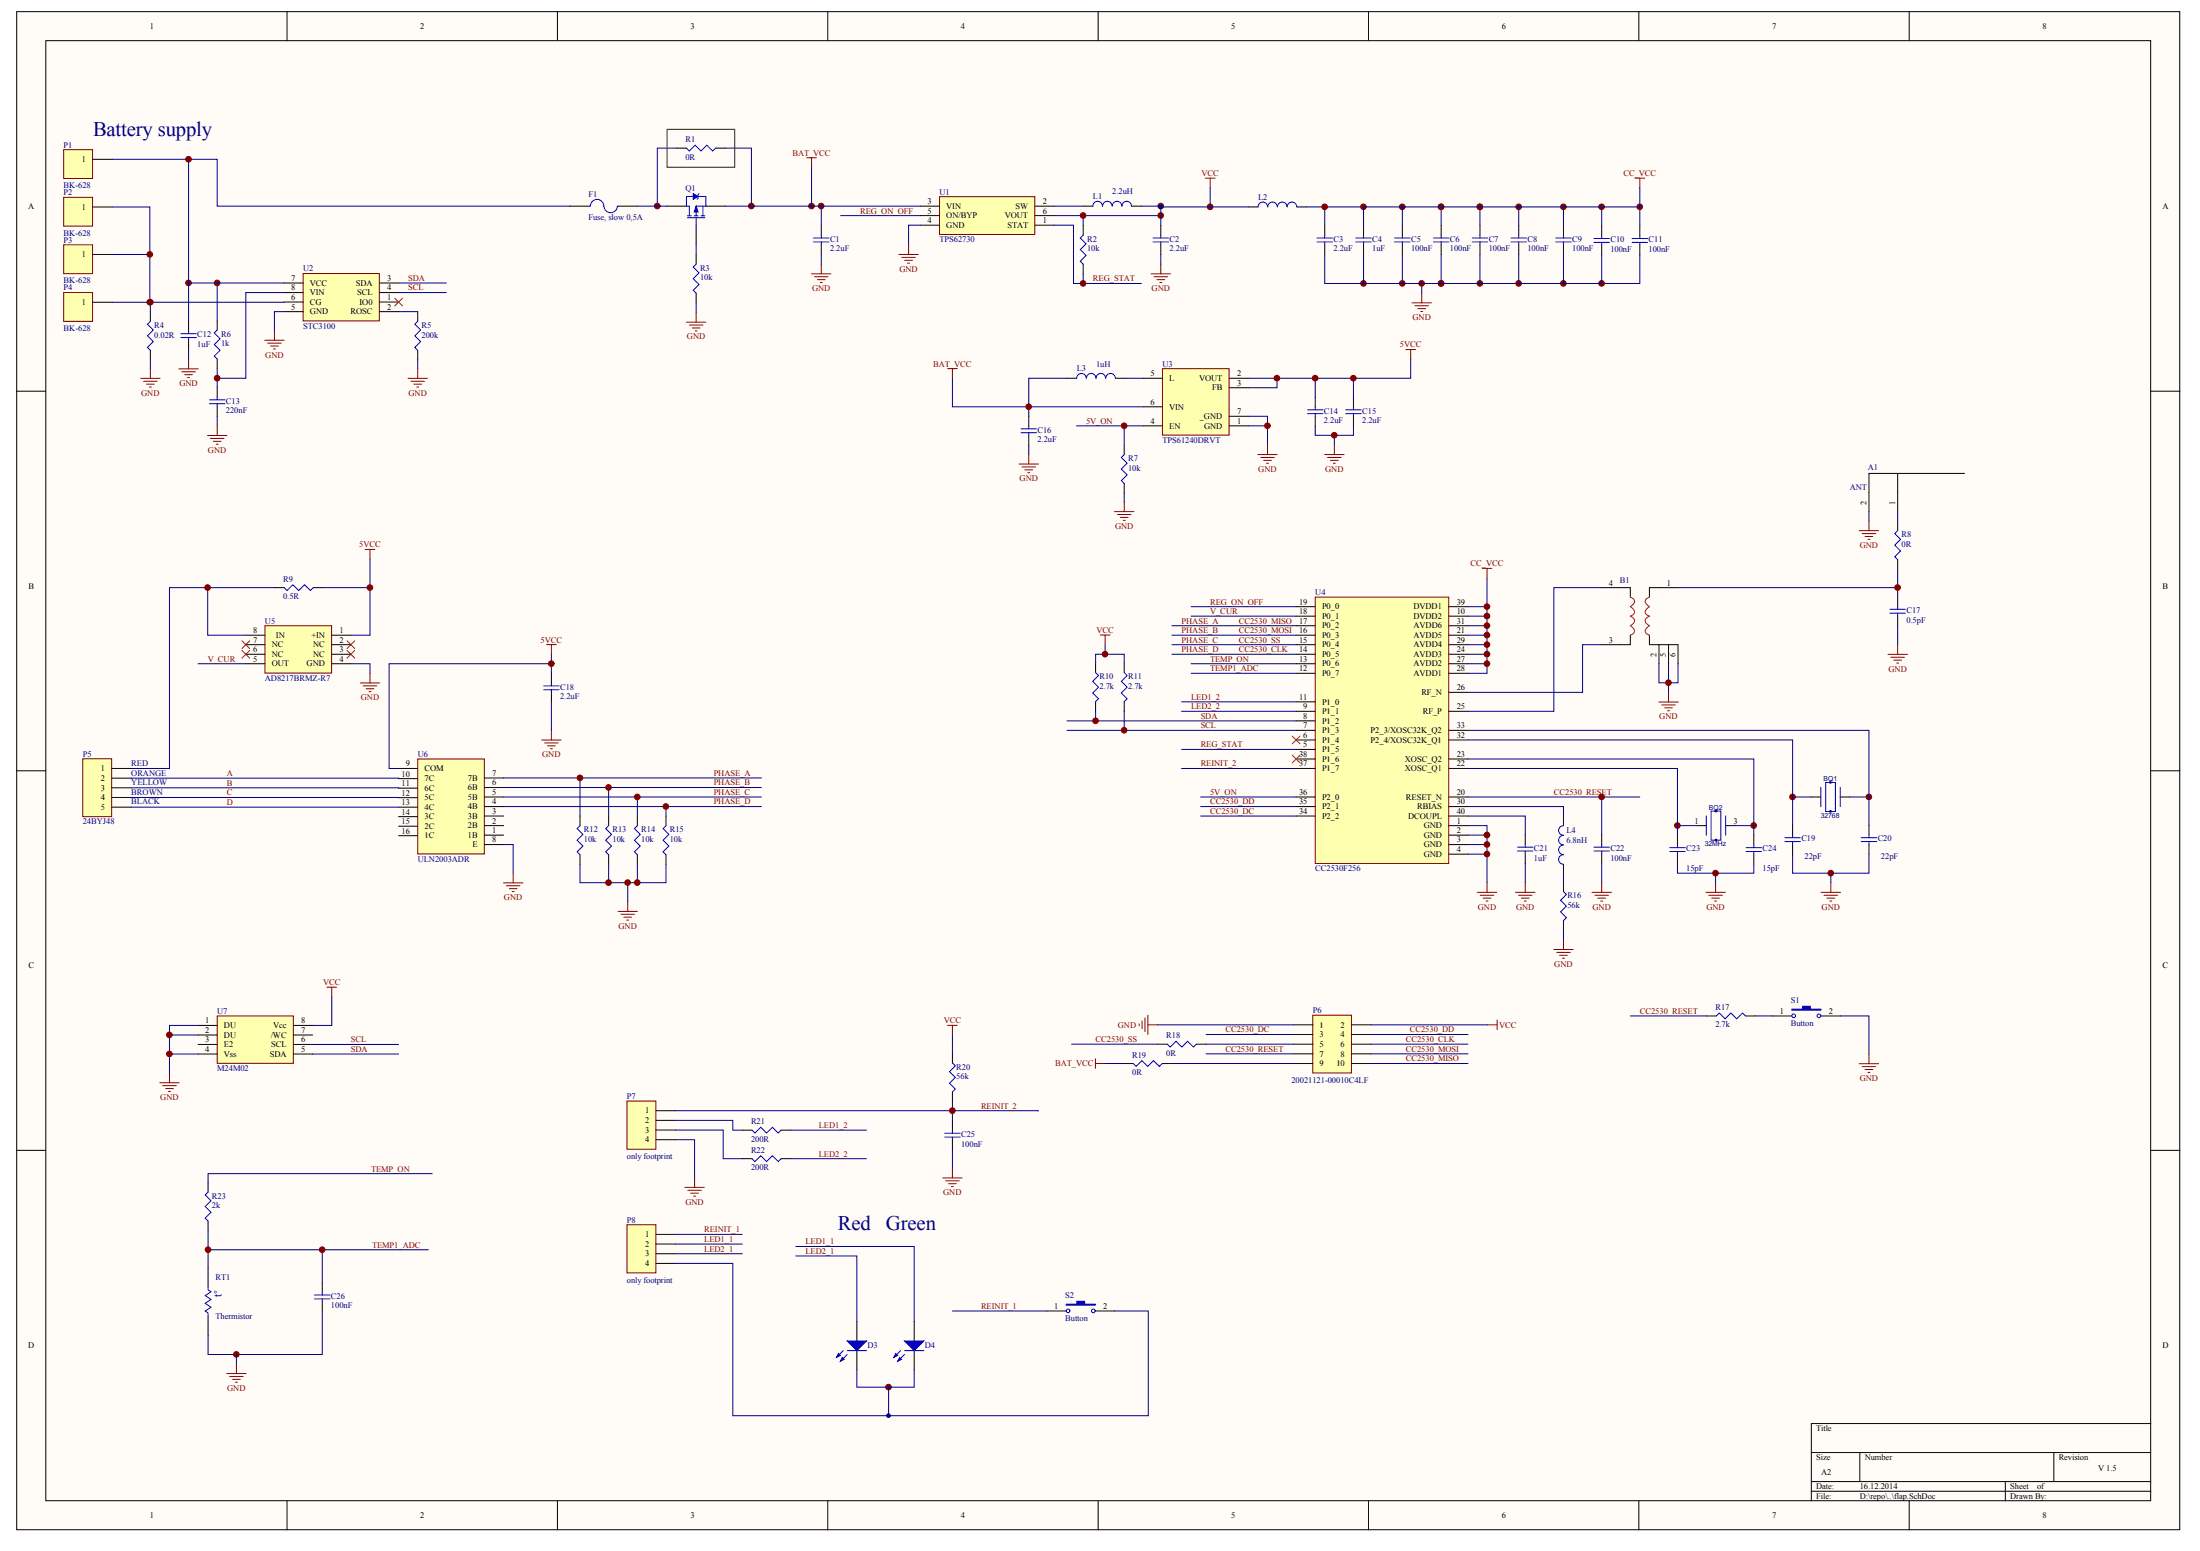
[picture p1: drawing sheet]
# Altium project flap.PrjPCB
1 sheet, 79 parts. Net scope: global (net labels, ports and power ports of the same name join across sheets).
Board file: flap.PcbDoc

## Sheet flap.SchDoc
size A2

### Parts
A1  ANT  [F ant]
B1  BALUN  [2450BM15A0002]  (value not drawn)
BQ1  value 32768  [FC-12M]  (hidden comment: Crystal)
BQ2  value 32MHz  [403C11A32M00000]  (hidden comment: Crystal)
C1  value 2.2uF  [0402]  (hidden comment: Capacitor)
C2  value 2.2uF  [0402]  (hidden comment: Capacitor)
C3  value 2.2uF  [0402]  (hidden comment: Capacitor)
C4  value 1uF  [0402]  (hidden comment: Capacitor)
C5  value 100nF  [0402]  (hidden comment: Capacitor)
C6  value 100nF  [0402]  (hidden comment: Capacitor)
C7  value 100nF  [0402]  (hidden comment: Capacitor)
C8  value 100nF  [0402]  (hidden comment: Capacitor)
C9  value 100nF  [0402]  (hidden comment: Capacitor)
C10  value 100nF  [0402]  (hidden comment: Capacitor)
C11  value 100nF  [0402]  (hidden comment: Capacitor)
C12  value 1uF  [0402]  (hidden comment: Capacitor)
C13  value 220nF  [0402]  (hidden comment: Capacitor)
C14  value 2.2uF  [0402]  (hidden comment: Capacitor)
C15  value 2.2uF  [0402]  (hidden comment: Capacitor)
C16  value 2.2uF  [0402]  (hidden comment: Capacitor)
C17  value 0.5pF  [0402]  (hidden comment: Capacitor)
C18  value 2.2uF  [0402]  (hidden comment: Capacitor)
C19  value 22pF  [0402]  (hidden comment: Capacitor)
C20  value 22pF  [0402]  (hidden comment: Capacitor)
C21  value 1uF  [0402]  (hidden comment: Capacitor)
C22  value 100nF  [0402]  (hidden comment: Capacitor)
C23  value 15pF  [0402]  (hidden comment: Capacitor)
C24  value 15pF  [0402]  (hidden comment: Capacitor)
C25  value 100nF  [0402]  (hidden comment: Capacitor)
C26  value 100nF  [0402]  (hidden comment: Capacitor)
D3  Led  [LED0603]  (value not drawn)
D4  Led  [LED0603]  (value not drawn)
F1  Fuse, slow 0,5A  [SF1206S0502]
L1  value 2.2uH  [6-0805_L]  (hidden comment: Inductor)
L2  Inductor  [0402]  (value not drawn)
L3  value 1uH  [1008]  (hidden comment: Inductor)
L4  value 6.8nH  [0402]  (hidden comment: Inductor)
P1  Manufacturer Part Number: BK-628  [BAT_CLIP1]  (hidden comment: Connector)
P2  Manufacturer Part Number: BK-628  [BAT_CLIP1]  (hidden comment: Connector)
P3  Manufacturer Part Number: BK-628  [BAT_CLIP1]  (hidden comment: Connector)
P4  Manufacturer Part Number: BK-628  [BAT_CLIP1]  (hidden comment: Connector)
P5  24BYJ48  [HDR1X5H]
P6  *  [20021121-00010C4LF]  (value not drawn)
P7  Manufacturer Part Number: only footprint  [HDR1X4]  (hidden comment: Header 4)
P8  Manufacturer Part Number: only footprint  [HDR1X4]  (hidden comment: Header 4)
Q1  IRLML6302GTRPBF  [SOT-23_N]  (value not drawn)
R1  value 0R  [0402]  (hidden comment: Blob)
R2  value 10k  [0402]  (hidden comment: Resistor)
R3  value 10k  [0402]  (hidden comment: Resistor)
R4  value 0.02R  [0603]  (hidden comment: Resistor)
R5  value 200k  [6-0805_L]  (hidden comment: Resistor)
R6  value 1k  [0402]  (hidden comment: Resistor)
R7  value 10k  [0402]  (hidden comment: Resistor)
R8  value 0R  [0402]  (hidden comment: Blob)
R9  value 0.5R  [0402]  (hidden comment: Resistor)
R10  value 2.7k  [0402]  (hidden comment: Resistor)
R11  value 2.7k  [0402]  (hidden comment: Resistor)
R12  value 10k  [0402]  (hidden comment: Resistor)
R13  value 10k  [0402]  (hidden comment: Resistor)
R14  value 10k  [0402]  (hidden comment: Resistor)
R15  value 10k  [0402]  (hidden comment: Resistor)
R16  value 56k  [0402]  (hidden comment: Resistor)
R17  value 2.7k  [0402]  (hidden comment: Resistor)
R18  value 0R  [0402]  (hidden comment: Blob)
R19  value 0R  [0402]  (hidden comment: Blob)
R20  value 56k  [0402]  (hidden comment: Resistor)
R21  value 200R  [0603]  (hidden comment: Resister)
R22  value 200R  [0603]  (hidden comment: Resister)
R23  value 2k  [0603]  (hidden comment: Resistor)
RT1  Thermistor  [0603]
S1  Button  [EVQP2402W]
S2  Button  [EVQP2402W]
U1  TPS62730  [6SON]
U2  STC3100  [DFN8]
U3  TPS61240DRVT  [WSON6]
U4  CC2530F256  [QFN40]
U5  AD8217BRMZ-R7  [8MSOP]
U6  ULN2003ADR  [16SOIC]
U7  M24M02  [SO8]

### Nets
5VCC: C14.1 C15.1 C18.1 R9.2 U3.2(VOUT) U3.3(FB) U5.1(+IN) U6.9(COM)
BAT_VCC: C1.1 C16.1 L3.1 Q1.2(S) R1.1 R19.2 U1.3(VIN) U3.6(VIN)
CC_VCC: C3.1 C4.1 C5.1 C6.1 C7.1 C8.1 C9.1 C10.1 C11.1 L2.2 U4.10(DVDD2) U4.21(AVDD5) U4.24(AVDD3) U4.27(AVDD2) U4.28(AVDD1) U4.29(AVDD4) U4.31(AVDD6) U4.39(DVDD1)
GND: A1.2 B1.2 B1.5 B1.6 C1.2 C2.2 C3.2 C4.2 C5.2 C6.2 C7.2 C8.2 C9.2 C10.2 C11.2 C12.2 C13.2 C14.2 C15.2 C16.2 C17.2 C18.2 C19.1 C20.1 C21.2 C22.2 C23.1 C24.1 C25.2 C26.2 P6.1 P7.4 R3.2 R4.2 R5.2 R7.2 R12.2 R13.2 R14.2 R15.2 R16.2 RT1.2 S1.2 U1.4(GND) U2.5(GND) U3.1(GND) U3.7(_GND) U4.1(GND) U4.2(GND) U4.3(GND) U4.4(GND) U5.4(GND) U6.8(E) U7.1(DU) U7.2(DU) U7.4(Vss)
VCC: C2.1 L1.2 L2.1 P6.2 R2.1 R10.2 R11.2 R20.1 U1.6(VOUT) U7.8(Vcc)
5V_ON: R7.1 U3.4(EN) U4.36(P2_0)
A: P5.2 U6.10(7C)
B: P5.3 U6.11(6C)
C: P5.4 U6.12(5C)
CC2530_CLK: P6.6 R15.1 U4.14(P0_5) U6.4(4B)  [also labelled PHASE_D]
CC2530_DC: P6.3 U4.34(P2_2)
CC2530_DD: P6.4 U4.35(P2_1)
CC2530_MISO: P6.10 R12.1 U4.17(P0_2) U6.7(7B)  [also labelled PHASE_A]
CC2530_MOSI: P6.8 R13.1 U4.16(P0_3) U6.6(6B)  [also labelled PHASE_B]
CC2530_RESET: C22.1 P6.7 R17.2 U4.20(RESET_N)
CC2530_SS: R14.1 R18.2 U4.15(P0_4) U6.5(5B)  [also labelled PHASE_C]
D: P5.5 U6.13(4C)
LED1_1: D4.1(A) P8.2
LED1_2: R21.2 U4.11(P1_0)
LED2_1: D3.1(A) P8.3
LED2_2: R22.2 U4.9(P1_1)
REG_ON_OFF: U1.5(ON/BYP) U4.19(P0_0)
REG_STAT: R2.2 U1.1(STAT) U4.5(P1_5)
REINIT_1: P8.1 S2.1
REINIT_2: C25.1 P7.1 R20.2 U4.37(P1_7)
SCL: R11.1 U2.4(SCL) U4.7(P1_3) U7.6(SCL)
SDA: R10.1 U2.3(SDA) U4.8(P1_2) U7.5(SDA)
TEMP1_ADC: C26.1 R23.1 RT1.1 U4.12(P0_7)
TEMP_ON: R23.2 U4.13(P0_6)
V_CUR: U4.18(P0_1) U5.5(OUT)
NetA1_1: A1.1 R8.2
NetB1_1: B1.1 C17.1 R8.1
NetB1_3: B1.3 U4.26(RF_N)
NetB1_4: B1.4 U4.25(RF_P)
NetBQ1_1: BQ1.1 C19.2 U4.32(P2_4/XOSC32K_Q1)
NetBQ1_2: BQ1.2 C20.2 U4.33(P2_3/XOSC32K_Q2)
NetBQ2_1: BQ2.1 C23.2 U4.22(XOSC_Q1)
NetBQ2_3: BQ2.3 C24.2 U4.23(XOSC_Q2)
NetC12_1: C12.1 F1.1 P1.1 R6.1 U2.7(VCC)
NetC13_1: C13.1 R6.2 U2.8(VIN)
NetC21_1: C21.1 U4.40(DCOUPL)
NetD3_2: D3.2(K) D4.2(K) P8.4 S2.2
NetF1_2: F1.2 Q1.3(D) R1.2
NetL1_1: L1.1 U1.2(SW)
NetL3_2: L3.2 U3.5(L)
NetL4_1: L4.1 R16.1
NetL4_2: L4.2 U4.30(RBIAS)
NetP2_1: P2.1 P3.1 P4.1 R4.1 U2.6(CG)
NetP5_1: P5.1 R9.1 U5.8(–IN)
NetP6_5: P6.5 R18.1
NetP6_9: P6.9 R19.1
NetP7_2: P7.2 R21.1
NetP7_3: P7.3 R22.1
NetQ1_1: Q1.1(G) R3.1
NetR5_1: R5.1 U2.2(ROSC)
NetR17_1: R17.1 S1.1

Not connected (* = marked no-connect by the designer): U2 1(IO0)*; U4 6(P1_4)* 38(P1_6)*; U5 2(NC)* 3(NC)* 6(NC)* 7(NC)*; U6 1(1B) 2(2B) 3(3B) 14(3C) 15(2C) 16(1C); U7 3(E2) 7(/WC)

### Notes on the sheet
- (near P1) Battery supply
- (near P5) RED
- (near P5) ORANGE
- (near P5) YELLOW
- (near P5) BLACK
- (near P5) BROWN
- Red   Green
- V 1.5
